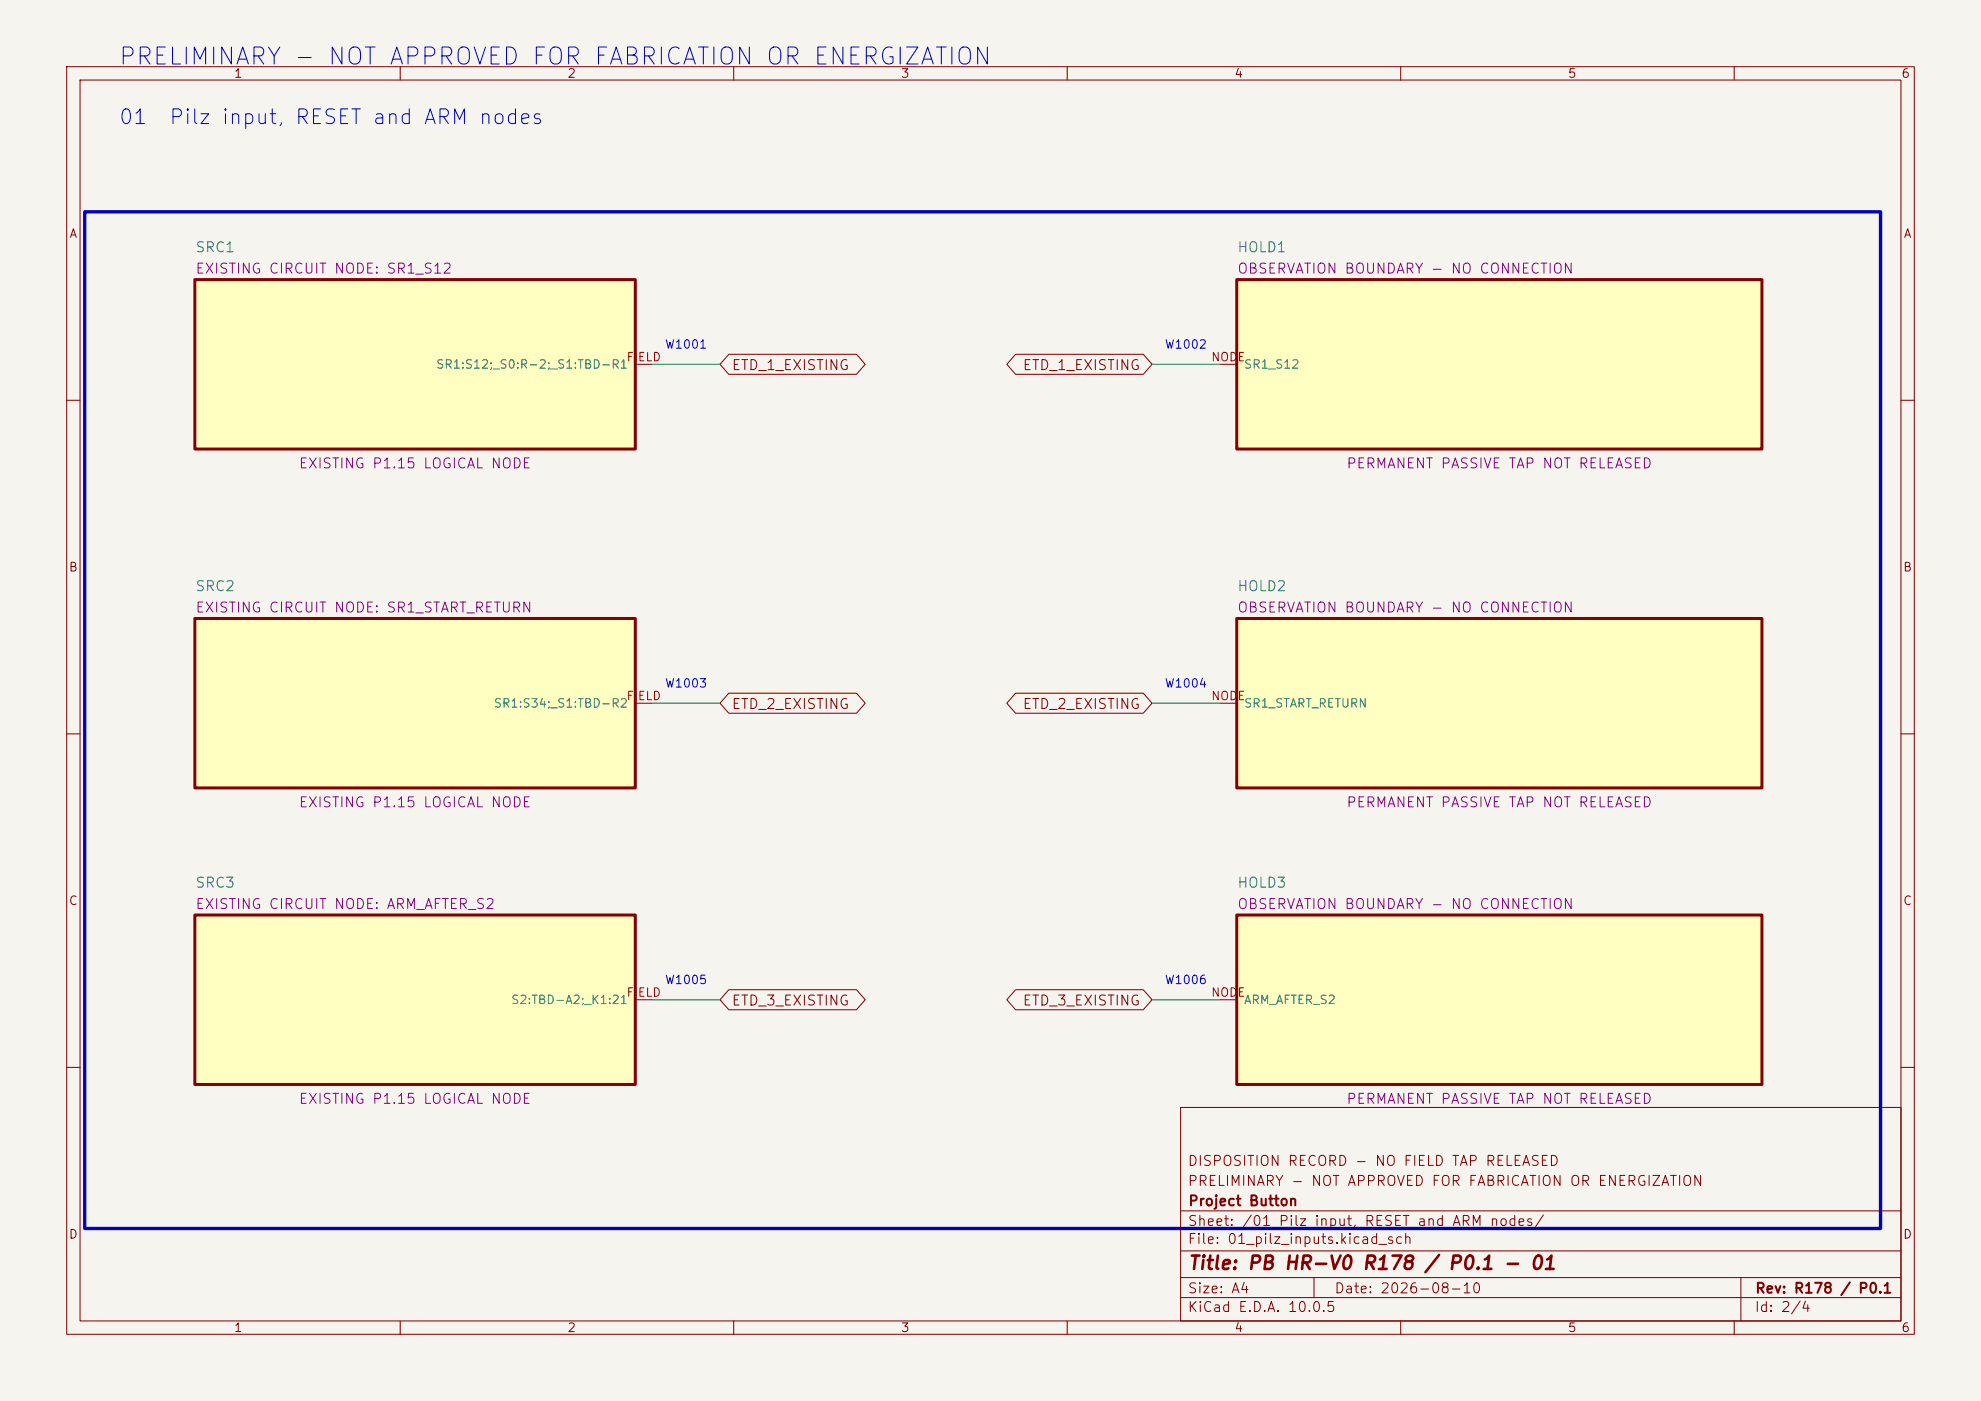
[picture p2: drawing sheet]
(kicad_sch
 (version 20250114) (generator "eeschema") (generator_version "10.0") (paper "A4")
 (title_block (title "PB HR-V0 R178 / P0.1 - 01") (date "2026-08-10") (rev "R178 / P0.1")
  (company "Project Button") (comment 1 "PRELIMINARY - NOT APPROVED FOR FABRICATION OR ENERGIZATION") (comment 2 "DISPOSITION RECORD - NO FIELD TAP RELEASED"))
 (lib_symbols (symbol "PBV3:SRC1"
   (pin_names (offset 1.016)) (exclude_from_sim no) (in_bom yes) (on_board yes)
   (property "Reference" "SRC1" (at -33.02 -16.70 0) (effects (font (size 1.50 1.50)) (justify left bottom)))
   (property "Value" "EXISTING CIRCUIT NODE: SR1_S12" (at 0.00 0.00 0) (effects (font (size 1.50 1.50)) (hide yes)))
   (property "Footprint" "" (at 0.00 0.00 0) (effects (font (size 1.50 1.50)) (hide yes)))
   (property "Datasheet" "Project Button Electrical V3-P1.15" (at 0.00 0.00 0) (effects (font (size 1.50 1.50)) (hide yes)))
   (property "Description" "Pilz input/start feed" (at 0.00 0.00 0) (effects (font (size 1.50 1.50)) (hide yes)))
   (property "Status" "EXISTING P1.15 LOGICAL NODE" (at 0.00 15.70 0) (effects (font (size 1.50 1.50)) (justify bottom)))
   (property "Evidence" "50 mA DC; 0.2 A / 100 ms input inrush" (at 0.00 0.00 0) (effects (font (size 1.50 1.50)) (hide yes)))
   (property "Display" "EXISTING CIRCUIT NODE: SR1_S12" (at -33.02 -13.50 0) (effects (font (size 1.50 1.50)) (justify left bottom)))
   (symbol "SRC1_0_1"
    (rectangle (start -33.02 -12.70) (end 33.02 12.70) (stroke (width 0.45) (type solid)) (fill (type background))))
   (symbol "SRC1_1_1" (pin passive line (at 35.56 0.00 180) (length 2.54) (name "SR1:S12; S0:R-2; S1:TBD-R1" (effects (font (size 1.27 1.27)))) (number "FIELD" (effects (font (size 1.27 1.27))))))
   (embedded_fonts no))
(symbol "PBV3:HOLD1"
   (pin_names (offset 1.016)) (exclude_from_sim no) (in_bom yes) (on_board yes)
   (property "Reference" "HOLD1" (at -39.37 -16.70 0) (effects (font (size 1.50 1.50)) (justify left bottom)))
   (property "Value" "OBSERVATION BOUNDARY - NO CONNECTION" (at 0.00 0.00 0) (effects (font (size 1.50 1.50)) (hide yes)))
   (property "Footprint" "" (at 0.00 0.00 0) (effects (font (size 1.50 1.50)) (hide yes)))
   (property "Datasheet" "R178 source/application review" (at 0.00 0.00 0) (effects (font (size 1.50 1.50)) (hide yes)))
   (property "Description" "Manufacturer allowable parallel load and tap-fault behavior are not published; protected/separate start wiring and physical noninterference evidence required" (at 0.00 0.00 0) (effects (font (size 1.50 1.50)) (hide yes)))
   (property "Status" "PERMANENT PASSIVE TAP NOT RELEASED" (at 0.00 15.70 0) (effects (font (size 1.50 1.50)) (justify bottom)))
   (property "Evidence" "AMC3330EVM and field adapter remain physically absent." (at 0.00 0.00 0) (effects (font (size 1.50 1.50)) (hide yes)))
   (property "Display" "OBSERVATION BOUNDARY - NO CONNECTION" (at -39.37 -13.50 0) (effects (font (size 1.50 1.50)) (justify left bottom)))
   (symbol "HOLD1_0_1"
    (rectangle (start -39.37 -12.70) (end 39.37 12.70) (stroke (width 0.45) (type solid)) (fill (type background))))
   (symbol "HOLD1_1_1" (pin passive line (at -41.91 0.00 0) (length 2.54) (name "SR1_S12" (effects (font (size 1.27 1.27)))) (number "NODE" (effects (font (size 1.27 1.27))))))
   (embedded_fonts no))
(symbol "PBV3:SRC2"
   (pin_names (offset 1.016)) (exclude_from_sim no) (in_bom yes) (on_board yes)
   (property "Reference" "SRC2" (at -33.02 -16.70 0) (effects (font (size 1.50 1.50)) (justify left bottom)))
   (property "Value" "EXISTING CIRCUIT NODE: SR1_START_RETURN" (at 0.00 0.00 0) (effects (font (size 1.50 1.50)) (hide yes)))
   (property "Footprint" "" (at 0.00 0.00 0) (effects (font (size 1.50 1.50)) (hide yes)))
   (property "Datasheet" "Project Button Electrical V3-P1.15" (at 0.00 0.00 0) (effects (font (size 1.50 1.50)) (hide yes)))
   (property "Description" "Pilz monitored RESET return" (at 0.00 0.00 0) (effects (font (size 1.50 1.50)) (hide yes)))
   (property "Status" "EXISTING P1.15 LOGICAL NODE" (at 0.00 15.70 0) (effects (font (size 1.50 1.50)) (justify bottom)))
   (property "Evidence" "50 mA DC; 0.2 A / 15 ms start inrush" (at 0.00 0.00 0) (effects (font (size 1.50 1.50)) (hide yes)))
   (property "Display" "EXISTING CIRCUIT NODE: SR1_START_RETURN" (at -33.02 -13.50 0) (effects (font (size 1.50 1.50)) (justify left bottom)))
   (symbol "SRC2_0_1"
    (rectangle (start -33.02 -12.70) (end 33.02 12.70) (stroke (width 0.45) (type solid)) (fill (type background))))
   (symbol "SRC2_1_1" (pin passive line (at 35.56 0.00 180) (length 2.54) (name "SR1:S34; S1:TBD-R2" (effects (font (size 1.27 1.27)))) (number "FIELD" (effects (font (size 1.27 1.27))))))
   (embedded_fonts no))
(symbol "PBV3:HOLD2"
   (pin_names (offset 1.016)) (exclude_from_sim no) (in_bom yes) (on_board yes)
   (property "Reference" "HOLD2" (at -39.37 -16.70 0) (effects (font (size 1.50 1.50)) (justify left bottom)))
   (property "Value" "OBSERVATION BOUNDARY - NO CONNECTION" (at 0.00 0.00 0) (effects (font (size 1.50 1.50)) (hide yes)))
   (property "Footprint" "" (at 0.00 0.00 0) (effects (font (size 1.50 1.50)) (hide yes)))
   (property "Datasheet" "R178 source/application review" (at 0.00 0.00 0) (effects (font (size 1.50 1.50)) (hide yes)))
   (property "Description" "Published manual does not define allowable parallel observer load or resulting falling-edge timing/error behavior" (at 0.00 0.00 0) (effects (font (size 1.50 1.50)) (hide yes)))
   (property "Status" "PERMANENT PASSIVE TAP NOT RELEASED" (at 0.00 15.70 0) (effects (font (size 1.50 1.50)) (justify bottom)))
   (property "Evidence" "AMC3330EVM and field adapter remain physically absent." (at 0.00 0.00 0) (effects (font (size 1.50 1.50)) (hide yes)))
   (property "Display" "OBSERVATION BOUNDARY - NO CONNECTION" (at -39.37 -13.50 0) (effects (font (size 1.50 1.50)) (justify left bottom)))
   (symbol "HOLD2_0_1"
    (rectangle (start -39.37 -12.70) (end 39.37 12.70) (stroke (width 0.45) (type solid)) (fill (type background))))
   (symbol "HOLD2_1_1" (pin passive line (at -41.91 0.00 0) (length 2.54) (name "SR1_START_RETURN" (effects (font (size 1.27 1.27)))) (number "NODE" (effects (font (size 1.27 1.27))))))
   (embedded_fonts no))
(symbol "PBV3:SRC3"
   (pin_names (offset 1.016)) (exclude_from_sim no) (in_bom yes) (on_board yes)
   (property "Reference" "SRC3" (at -33.02 -16.70 0) (effects (font (size 1.50 1.50)) (justify left bottom)))
   (property "Value" "EXISTING CIRCUIT NODE: ARM_AFTER_S2" (at 0.00 0.00 0) (effects (font (size 1.50 1.50)) (hide yes)))
   (property "Footprint" "" (at 0.00 0.00 0) (effects (font (size 1.50 1.50)) (hide yes)))
   (property "Datasheet" "Project Button Electrical V3-P1.15" (at 0.00 0.00 0) (effects (font (size 1.50 1.50)) (hide yes)))
   (property "Description" "Pilz monitored ARM/EDM chain" (at 0.00 0.00 0) (effects (font (size 1.50 1.50)) (hide yes)))
   (property "Status" "EXISTING P1.15 LOGICAL NODE" (at 0.00 15.70 0) (effects (font (size 1.50 1.50)) (justify bottom)))
   (property "Evidence" "50 mA DC; 0.2 A / 15 ms start/feedback inrush" (at 0.00 0.00 0) (effects (font (size 1.50 1.50)) (hide yes)))
   (property "Display" "EXISTING CIRCUIT NODE: ARM_AFTER_S2" (at -33.02 -13.50 0) (effects (font (size 1.50 1.50)) (justify left bottom)))
   (symbol "SRC3_0_1"
    (rectangle (start -33.02 -12.70) (end 33.02 12.70) (stroke (width 0.45) (type solid)) (fill (type background))))
   (symbol "SRC3_1_1" (pin passive line (at 35.56 0.00 180) (length 2.54) (name "S2:TBD-A2; K1:21" (effects (font (size 1.27 1.27)))) (number "FIELD" (effects (font (size 1.27 1.27))))))
   (embedded_fonts no))
(symbol "PBV3:HOLD3"
   (pin_names (offset 1.016)) (exclude_from_sim no) (in_bom yes) (on_board yes)
   (property "Reference" "HOLD3" (at -39.37 -16.70 0) (effects (font (size 1.50 1.50)) (justify left bottom)))
   (property "Value" "OBSERVATION BOUNDARY - NO CONNECTION" (at 0.00 0.00 0) (effects (font (size 1.50 1.50)) (hide yes)))
   (property "Footprint" "" (at 0.00 0.00 0) (effects (font (size 1.50 1.50)) (hide yes)))
   (property "Datasheet" "R178 source/application review" (at 0.00 0.00 0) (effects (font (size 1.50 1.50)) (hide yes)))
   (property "Description" "Additional wiring enters a start/feedback path whose shorts are not detected; qualified fault-exclusion and waveform evidence required" (at 0.00 0.00 0) (effects (font (size 1.50 1.50)) (hide yes)))
   (property "Status" "PERMANENT PASSIVE TAP NOT RELEASED" (at 0.00 15.70 0) (effects (font (size 1.50 1.50)) (justify bottom)))
   (property "Evidence" "AMC3330EVM and field adapter remain physically absent." (at 0.00 0.00 0) (effects (font (size 1.50 1.50)) (hide yes)))
   (property "Display" "OBSERVATION BOUNDARY - NO CONNECTION" (at -39.37 -13.50 0) (effects (font (size 1.50 1.50)) (justify left bottom)))
   (symbol "HOLD3_0_1"
    (rectangle (start -39.37 -12.70) (end 39.37 12.70) (stroke (width 0.45) (type solid)) (fill (type background))))
   (symbol "HOLD3_1_1" (pin passive line (at -41.91 0.00 0) (length 2.54) (name "ARM_AFTER_S2" (effects (font (size 1.27 1.27)))) (number "NODE" (effects (font (size 1.27 1.27))))))
   (embedded_fonts no)))
 (text "PRELIMINARY - NOT APPROVED FOR FABRICATION OR ENERGIZATION" (exclude_from_sim no) (at 17.78 10.16 0) (effects (font (size 2.54 2.54)) (justify left bottom))) (text "01  Pilz input, RESET and ARM nodes" (exclude_from_sim no) (at 17.78 19.05 0) (effects (font (size 2.20 2.20)) (justify left bottom))) (text "" (exclude_from_sim no) (at 17.78 26.67 0) (effects (font (size 1.80 1.80)) (justify left bottom))) (rectangle (start 12.70 31.75) (end 281.94 184.15) (stroke (width 0.50) (type solid)) (fill (type none))) (wire (pts (xy 97.79 54.61) (xy 107.95 54.61)) (stroke (width 0) (type default)))
(global_label "ETD_1_EXISTING" (shape bidirectional) (at 107.95 54.61 0) (fields_autoplaced yes) (effects (font (size 1.50 1.50)) (justify left))
    (property "Intersheetrefs" "${INTERSHEET_REFS}" (at 107.95 57.15 0) (effects (font (size 1.27 1.27)) (hide yes))))
(text "W1001" (exclude_from_sim no) (at 102.87 52.61 0) (effects (font (size 1.27 1.27)) (justify bottom))) (wire (pts (xy 182.88 54.61) (xy 172.72 54.61)) (stroke (width 0) (type default)))
(global_label "ETD_1_EXISTING" (shape bidirectional) (at 172.72 54.61 180) (fields_autoplaced yes) (effects (font (size 1.50 1.50)) (justify right))
    (property "Intersheetrefs" "${INTERSHEET_REFS}" (at 172.72 57.15 0) (effects (font (size 1.27 1.27)) (hide yes))))
(text "W1002" (exclude_from_sim no) (at 177.80 52.61 0) (effects (font (size 1.27 1.27)) (justify bottom))) (wire (pts (xy 97.79 105.41) (xy 107.95 105.41)) (stroke (width 0) (type default)))
(global_label "ETD_2_EXISTING" (shape bidirectional) (at 107.95 105.41 0) (fields_autoplaced yes) (effects (font (size 1.50 1.50)) (justify left))
    (property "Intersheetrefs" "${INTERSHEET_REFS}" (at 107.95 107.95 0) (effects (font (size 1.27 1.27)) (hide yes))))
(text "W1003" (exclude_from_sim no) (at 102.87 103.41 0) (effects (font (size 1.27 1.27)) (justify bottom))) (wire (pts (xy 182.88 105.41) (xy 172.72 105.41)) (stroke (width 0) (type default)))
(global_label "ETD_2_EXISTING" (shape bidirectional) (at 172.72 105.41 180) (fields_autoplaced yes) (effects (font (size 1.50 1.50)) (justify right))
    (property "Intersheetrefs" "${INTERSHEET_REFS}" (at 172.72 107.95 0) (effects (font (size 1.27 1.27)) (hide yes))))
(text "W1004" (exclude_from_sim no) (at 177.80 103.41 0) (effects (font (size 1.27 1.27)) (justify bottom))) (wire (pts (xy 97.79 149.86) (xy 107.95 149.86)) (stroke (width 0) (type default)))
(global_label "ETD_3_EXISTING" (shape bidirectional) (at 107.95 149.86 0) (fields_autoplaced yes) (effects (font (size 1.50 1.50)) (justify left))
    (property "Intersheetrefs" "${INTERSHEET_REFS}" (at 107.95 152.40 0) (effects (font (size 1.27 1.27)) (hide yes))))
(text "W1005" (exclude_from_sim no) (at 102.87 147.86 0) (effects (font (size 1.27 1.27)) (justify bottom))) (wire (pts (xy 182.88 149.86) (xy 172.72 149.86)) (stroke (width 0) (type default)))
(global_label "ETD_3_EXISTING" (shape bidirectional) (at 172.72 149.86 180) (fields_autoplaced yes) (effects (font (size 1.50 1.50)) (justify right))
    (property "Intersheetrefs" "${INTERSHEET_REFS}" (at 172.72 152.40 0) (effects (font (size 1.27 1.27)) (hide yes))))
(text "W1006" (exclude_from_sim no) (at 177.80 147.86 0) (effects (font (size 1.27 1.27)) (justify bottom)))
 (symbol
   (lib_id "PBV3:SRC1") (at 62.23 54.61 0) (unit 1) (exclude_from_sim no) (in_bom yes) (on_board yes) (dnp no)
   (property "Reference" "SRC1" (at 29.21 37.91 0) (effects (font (size 1.50 1.50)) (justify left bottom)))
   (property "Value" "EXISTING CIRCUIT NODE: SR1_S12" (at 62.23 54.61 0) (effects (font (size 1.50 1.50)) (hide yes)))
   (property "Footprint" "" (at 62.23 54.61 0) (effects (font (size 1.50 1.50)) (hide yes)))
   (property "Datasheet" "Project Button Electrical V3-P1.15" (at 62.23 54.61 0) (effects (font (size 1.50 1.50)) (hide yes)))
   (property "Description" "Pilz input/start feed" (at 62.23 54.61 0) (effects (font (size 1.50 1.50)) (hide yes)))
   (property "Status" "EXISTING P1.15 LOGICAL NODE" (at 62.23 70.31 0) (effects (font (size 1.50 1.50)) (justify bottom)))
   (property "Evidence" "50 mA DC; 0.2 A / 100 ms input inrush" (at 62.23 54.61 0) (effects (font (size 1.50 1.50)) (hide yes)))
   (property "Display" "EXISTING CIRCUIT NODE: SR1_S12" (at 29.21 41.11 0) (effects (font (size 1.50 1.50)) (justify left bottom))) (pin "FIELD"))
(symbol
   (lib_id "PBV3:HOLD1") (at 224.79 54.61 0) (unit 1) (exclude_from_sim no) (in_bom yes) (on_board yes) (dnp no)
   (property "Reference" "HOLD1" (at 185.42 37.91 0) (effects (font (size 1.50 1.50)) (justify left bottom)))
   (property "Value" "OBSERVATION BOUNDARY - NO CONNECTION" (at 224.79 54.61 0) (effects (font (size 1.50 1.50)) (hide yes)))
   (property "Footprint" "" (at 224.79 54.61 0) (effects (font (size 1.50 1.50)) (hide yes)))
   (property "Datasheet" "R178 source/application review" (at 224.79 54.61 0) (effects (font (size 1.50 1.50)) (hide yes)))
   (property "Description" "Manufacturer allowable parallel load and tap-fault behavior are not published; protected/separate start wiring and physical noninterference evidence required" (at 224.79 54.61 0) (effects (font (size 1.50 1.50)) (hide yes)))
   (property "Status" "PERMANENT PASSIVE TAP NOT RELEASED" (at 224.79 70.31 0) (effects (font (size 1.50 1.50)) (justify bottom)))
   (property "Evidence" "AMC3330EVM and field adapter remain physically absent." (at 224.79 54.61 0) (effects (font (size 1.50 1.50)) (hide yes)))
   (property "Display" "OBSERVATION BOUNDARY - NO CONNECTION" (at 185.42 41.11 0) (effects (font (size 1.50 1.50)) (justify left bottom))) (pin "NODE"))
(symbol
   (lib_id "PBV3:SRC2") (at 62.23 105.41 0) (unit 1) (exclude_from_sim no) (in_bom yes) (on_board yes) (dnp no)
   (property "Reference" "SRC2" (at 29.21 88.71 0) (effects (font (size 1.50 1.50)) (justify left bottom)))
   (property "Value" "EXISTING CIRCUIT NODE: SR1_START_RETURN" (at 62.23 105.41 0) (effects (font (size 1.50 1.50)) (hide yes)))
   (property "Footprint" "" (at 62.23 105.41 0) (effects (font (size 1.50 1.50)) (hide yes)))
   (property "Datasheet" "Project Button Electrical V3-P1.15" (at 62.23 105.41 0) (effects (font (size 1.50 1.50)) (hide yes)))
   (property "Description" "Pilz monitored RESET return" (at 62.23 105.41 0) (effects (font (size 1.50 1.50)) (hide yes)))
   (property "Status" "EXISTING P1.15 LOGICAL NODE" (at 62.23 121.11 0) (effects (font (size 1.50 1.50)) (justify bottom)))
   (property "Evidence" "50 mA DC; 0.2 A / 15 ms start inrush" (at 62.23 105.41 0) (effects (font (size 1.50 1.50)) (hide yes)))
   (property "Display" "EXISTING CIRCUIT NODE: SR1_START_RETURN" (at 29.21 91.91 0) (effects (font (size 1.50 1.50)) (justify left bottom))) (pin "FIELD"))
(symbol
   (lib_id "PBV3:HOLD2") (at 224.79 105.41 0) (unit 1) (exclude_from_sim no) (in_bom yes) (on_board yes) (dnp no)
   (property "Reference" "HOLD2" (at 185.42 88.71 0) (effects (font (size 1.50 1.50)) (justify left bottom)))
   (property "Value" "OBSERVATION BOUNDARY - NO CONNECTION" (at 224.79 105.41 0) (effects (font (size 1.50 1.50)) (hide yes)))
   (property "Footprint" "" (at 224.79 105.41 0) (effects (font (size 1.50 1.50)) (hide yes)))
   (property "Datasheet" "R178 source/application review" (at 224.79 105.41 0) (effects (font (size 1.50 1.50)) (hide yes)))
   (property "Description" "Published manual does not define allowable parallel observer load or resulting falling-edge timing/error behavior" (at 224.79 105.41 0) (effects (font (size 1.50 1.50)) (hide yes)))
   (property "Status" "PERMANENT PASSIVE TAP NOT RELEASED" (at 224.79 121.11 0) (effects (font (size 1.50 1.50)) (justify bottom)))
   (property "Evidence" "AMC3330EVM and field adapter remain physically absent." (at 224.79 105.41 0) (effects (font (size 1.50 1.50)) (hide yes)))
   (property "Display" "OBSERVATION BOUNDARY - NO CONNECTION" (at 185.42 91.91 0) (effects (font (size 1.50 1.50)) (justify left bottom))) (pin "NODE"))
(symbol
   (lib_id "PBV3:SRC3") (at 62.23 149.86 0) (unit 1) (exclude_from_sim no) (in_bom yes) (on_board yes) (dnp no)
   (property "Reference" "SRC3" (at 29.21 133.16 0) (effects (font (size 1.50 1.50)) (justify left bottom)))
   (property "Value" "EXISTING CIRCUIT NODE: ARM_AFTER_S2" (at 62.23 149.86 0) (effects (font (size 1.50 1.50)) (hide yes)))
   (property "Footprint" "" (at 62.23 149.86 0) (effects (font (size 1.50 1.50)) (hide yes)))
   (property "Datasheet" "Project Button Electrical V3-P1.15" (at 62.23 149.86 0) (effects (font (size 1.50 1.50)) (hide yes)))
   (property "Description" "Pilz monitored ARM/EDM chain" (at 62.23 149.86 0) (effects (font (size 1.50 1.50)) (hide yes)))
   (property "Status" "EXISTING P1.15 LOGICAL NODE" (at 62.23 165.56 0) (effects (font (size 1.50 1.50)) (justify bottom)))
   (property "Evidence" "50 mA DC; 0.2 A / 15 ms start/feedback inrush" (at 62.23 149.86 0) (effects (font (size 1.50 1.50)) (hide yes)))
   (property "Display" "EXISTING CIRCUIT NODE: ARM_AFTER_S2" (at 29.21 136.36 0) (effects (font (size 1.50 1.50)) (justify left bottom))) (pin "FIELD"))
(symbol
   (lib_id "PBV3:HOLD3") (at 224.79 149.86 0) (unit 1) (exclude_from_sim no) (in_bom yes) (on_board yes) (dnp no)
   (property "Reference" "HOLD3" (at 185.42 133.16 0) (effects (font (size 1.50 1.50)) (justify left bottom)))
   (property "Value" "OBSERVATION BOUNDARY - NO CONNECTION" (at 224.79 149.86 0) (effects (font (size 1.50 1.50)) (hide yes)))
   (property "Footprint" "" (at 224.79 149.86 0) (effects (font (size 1.50 1.50)) (hide yes)))
   (property "Datasheet" "R178 source/application review" (at 224.79 149.86 0) (effects (font (size 1.50 1.50)) (hide yes)))
   (property "Description" "Additional wiring enters a start/feedback path whose shorts are not detected; qualified fault-exclusion and waveform evidence required" (at 224.79 149.86 0) (effects (font (size 1.50 1.50)) (hide yes)))
   (property "Status" "PERMANENT PASSIVE TAP NOT RELEASED" (at 224.79 165.56 0) (effects (font (size 1.50 1.50)) (justify bottom)))
   (property "Evidence" "AMC3330EVM and field adapter remain physically absent." (at 224.79 149.86 0) (effects (font (size 1.50 1.50)) (hide yes)))
   (property "Display" "OBSERVATION BOUNDARY - NO CONNECTION" (at 185.42 136.36 0) (effects (font (size 1.50 1.50)) (justify left bottom))) (pin "NODE"))
 (embedded_fonts no))
